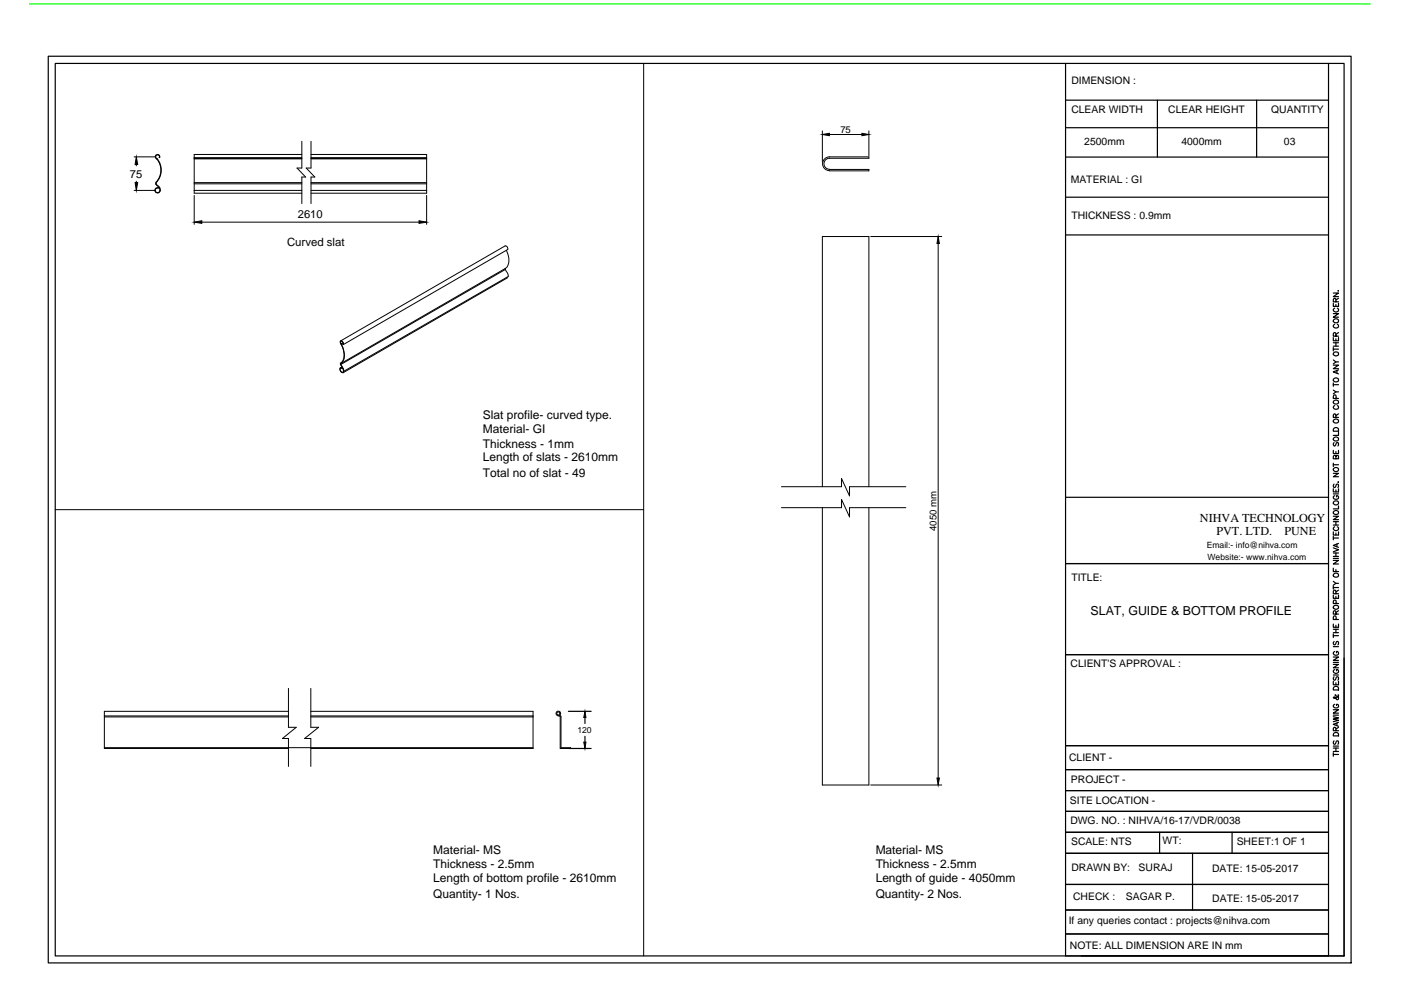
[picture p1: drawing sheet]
<svg xmlns="http://www.w3.org/2000/svg" width="297mm" height="210mm" viewBox="0 0 297 210" stroke-linecap="round" stroke-linejoin="round" font-family="sans-serif">
<!-- layer: 0 -->
<g fill="none" stroke="#000" stroke-width=".25">
<path d="M10.2 11.9h276.3v192.3h-276.3zM11.7 13.4h273.3v189.3h-273.3zM225.9 13.4v189.3h55.8v-189.3M225.9 21.2h55.8M225.9 33.3h55.8M225.9 27.1h55.8M245.4 21.2v12.1M266.4 21.2v12.1M225.9 41.8h55.8M225.9 49.8h55.8M282.7 77.4h1.1l-1.1 .8h1.1M282.7 71.6v.6h1.1v-.6"/>
<path d="M282.7 66.5h1.1l-1.1 .8h1.1M282.7 64.3v.7h1.1v-.7M282.7 62.1h1.1l-1.1 .8h1.1M282.7 73.7v.7M282.7 76.3l.5 .4M282.7 74h1.1M282.7 73.4h1.1M282.7 72.7h1.1M282.9 74.7a.54 .54 0 0 1 .6-.1 .54 .54 0 0 1 .2 .7 .54 .54 0 0 1-.6 .1 .54 .54 0 0 1-.3-.6zM283 68.7a.41 .41 0 0 0-.3 .5 .41 .41 0 0 0 .4 .3 .45 .45 0 0 0 .6-.1 .45 .45 0 0 0-.2-.7M283 65.3a.41 .41 0 0 0-.3 .5 .41 .41 0 0 0 .4 .4 .45 .45 0 0 0 .6-.2 .45 .45 0 0 0-.2-.7M283.2 71.3v-.7h-.4l-.1 .7h1.1"/>
<path d="M283.2 64v-.6l-.3-.2-.2 .3v.5h1.1M283.2 64.5v.5M283.2 71.8v.4M283.2 72.7v.7M283.4 78.6v.5M283.7 61.7h.1M283.8 78.4l-1.1 .5 1.1 .4M283.8 76.7h-.6l-.5 .5M283.8 70.5l-.6 .4M283.8 63.2l-.6 .4M282.7 95.5v.7h1.1v-.7M282.7 81.2v.7"/>
<path d="M282.7 98.2v.7M282.7 98.5h1.1M282.7 82.7l.5 .4M282.7 81.6h1.1M282.8 92.9a.52 .52 0 0 1 .7-.2 .52 .52 0 0 1 .2 .7 .54 .54 0 0 1-.7 .1 .54 .54 0 0 1-.2-.6zM282.8 90.9a.59 .59 0 0 1 1 .1v.4h-1.1zM282.8 89.1a.52 .52 0 0 1 .7-.2 .52 .52 0 0 1 .2 .7 .54 .54 0 0 1-.7 .1 .54 .54 0 0 1-.2-.6zM282.8 85a.52 .52 0 0 1 .7-.1 .52 .52 0 0 1 .2 .7 .54 .54 0 0 1-.7 0 .54 .54 0 0 1-.2-.6zM282.8 80.3a.52 .52 0 0 1 .7-.1 .52 .52 0 0 1 .2 .7 .54 .54 0 0 1-.7 0 .54 .54 0 0 1-.2-.6zM282.9 93.8l-.2 .3 .2 .5 .2-.1 .4-.7h.2l.1 .3-.1 .5M283 86a.39 .39 0 0 0-.3 .4 .39 .39 0 0 0 .4 .4 .46 .46 0 0 0 .6-.2 .46 .46 0 0 0 0-.6h-.2M283.2 96.8l.1-.2h.4l.1 .7h-1.1v-.5l.2-.3 .3 .1v.7"/>
<path d="M283.2 88.5v-.6l-.3-.2-.2 .3v.5h1.1M283.2 95.7v.5M283.3 84.5l-.1-.7-.3-.1-.2 .3v.5h1.1M283.8 91.7v.6h-1.1M283.8 83.1h-.6l-.5 .4M283.8 87.7l-.6 .4M225.9 119.5h55.8M225.9 105.4h55.8M282.7 118.8h1.1l-1.1 .8h1.1M282.7 116.1l1.1 .5-1.1 .4M282.7 112.8v.6h1.1v-.6M282.7 109.5h1.1l-1.1 .7h1.1"/>
<path d="M282.7 103.6v.7h1.1v-.7M282.7 100.4h1.1l-1.1 .7h1.1M282.7 113.7v.8M282.7 118.4h1.1M282.7 118h1.1M282.7 117.2h1.1M282.7 114.1h1.1M282.7 111.3h1.1M282.7 110.6h1.1M282.7 104.7h1.1M282.8 108.4a.52 .52 0 0 1 .7-.1 .52 .52 0 0 1 .2 .7 .54 .54 0 0 1-.7 .1 .54 .54 0 0 1-.2-.7zM282.9 102.6l-.2 .3 .2 .5 .2-.1 .4-.7h.2l.1 .3-.1 .5"/>
<path d="M283 111.7a.41 .41 0 0 0-.3 .5 .41 .41 0 0 0 .4 .3 .45 .45 0 0 0 .6-.2 .45 .45 0 0 0-.2-.6M283 105.1a.39 .39 0 0 0-.3 .4 .39 .39 0 0 0 .4 .4 .46 .46 0 0 0 .6-.2 .46 .46 0 0 0 0-.6h-.3v.3M283.2 103.9v.4M283.2 110.6v.7M283.2 113v.4M283.2 117.2v.8M283.4 115.3v.6M283.7 102.1v.2zM283.8 115.2l-1.1 .4 1.1 .5M283.8 107.3v.6h-1.1M281.7 138.8h-55.8h55.8M282.7 139.3h1.1l-1.1 .7h1.1"/>
<path d="M282.7 132.3v.7h1.1v-.7M282.7 126.2v.7h1.1v-.7M282.7 120.5v.7h1.1M282.7 124.2v.7M282.7 134.4v.8M282.7 137.1h1.1M282.7 134.8h1.1M282.7 134.1h1.1M282.7 133.4h1.1M282.7 124.6h1.1M282.7 123.3l.5 .4M282.9 136l-.2 .3 .2 .4 .3-.1 .3-.6h.2l.1 .3-.1 .4"/>
<path d="M282.9 128.4a.54 .54 0 0 1 .6 0 .54 .54 0 0 1 .2 .6 .54 .54 0 0 1-.6 .2 .54 .54 0 0 1-.3-.6zM283 138.1a.41 .41 0 0 0-.3 .5 .41 .41 0 0 0 .4 .3 .45 .45 0 0 0 .6-.2 .45 .45 0 0 0-.2-.6h-.1v.3M283.2 130.2v-.6l-.4-.1-.1 .7h1.1M283.2 125.9v-.6l-.4-.1-.1 .7h1.1M283.2 120.8v.4M283.2 126.4v.5M283.2 132.6v.4M283.2 133.4v.7M283.3 131.3l-.1-.7h-.4l-.1 .7h1.1M283.3 128l-.1-.7h-.4l-.1 .7h1.1M283.8 123.7h-.6l-.5 .4M283.8 129.5l-.6 .4"/>
<path d="M283.8 125.1l-.6 .4M285 139.5v63.2h-55.8M120.5 150.8h4.8M120.5 158.7h4.8M124 152.1v1.3M124 156.1v1.2M225.9 158.1h55.8M282.7 152l1.1 .2-1.1 .3 1.1 .2-1.1 .3M282.7 150.5h1.1l-1.1 .7h1.1M282.7 144.5v.7h1.1v-.7M282.7 140.9h1.1l-1.1 .7h1.1M282.7 160h1.1"/>
<path d="M282.7 159.6v.7M282.7 159.3h1.1M282.7 158.6h1.1M282.7 158.2h1.1M282.7 151.6h1.1M282.7 143.1h1.1M282.7 140.4h1.1M282.8 155.5a.58 .58 0 0 1 .7-.1 .58 .58 0 0 1 .3 .6h-1.1zM282.8 145.7a.59 .59 0 0 1 1 .2v.4h-1.1zM282.9 157.1l-.2 .2 .2 .5 .2-.1 .4-.6h.2l.1 .2-.1 .5M282.9 143.5l-.2 .2 .2 .5 .2-.1 .4-.6h.2l.1 .2-.1 .5M283 149.3a.39 .39 0 0 0-.3 .5 .39 .39 0 0 0 .4 .3 .46 .46 0 0 0 .6-.1 .46 .46 0 0 0 0-.6l-.3-.1v.3"/>
<path d="M283 142a.41 .41 0 0 0-.3 .4 .41 .41 0 0 0 .4 .4 .45 .45 0 0 0 .6-.2 .45 .45 0 0 0-.2-.6h-.1v.2M283.2 147.3l-.1 .1a.66 .66 0 0 1 .6 .9h-.3l-.4-.5-.3 .1 .2 .2 .4-.2 .4-.2v-.4M283.2 154.9v-.6l-.4-.1-.1 .7h1.1M283.2 144.8v.4M283.2 158.6v.7M283.4 153.3v.5M283.8 153.1l-1.1 .5 1.1 .4M283.8 154.2l-.6 .4M225.9 163.2h55.8M225.9 167.6h55.8M225.9 172h55.8M245.9 176.5v4.4"/>
<path d="M261.2 176.5v4.4M281.7 176.5h-55.8h55.8M225.9 180.9h55.8M225.9 187.5h55.8M225.9 192.9h55.8M225.9 198h55.8M252.8 180.9v12"/>
<circle cx="283.2" cy="68" r=".52"/>
<circle cx="283.2" cy="99.6" r=".51"/>
<circle cx="283.2" cy="106.6" r=".51"/>
<circle cx="283.2" cy="121.9" r=".52"/>
</g>
<g fill="none" stroke="#000" stroke-width=".21">
<path d="M136.5 13.4v189.3M28.4 33.3h4.5M28.9 34.9v.3M28.9 38.4v.3M33 39.1l.7 .6 .2 .7M33.1 38.7v.3M33.1 39l.8 .9 .1 .5M33.2 33.6a3.8 3.8 0 0 1-.1 5.1M33.3 33.7a3.7 3.7 0 0 1-.2 4.9M33.6 39.8v.1a.49 .49 0 0 0-.7 .3 .49 .49 0 0 0 .5 .6 .49 .49 0 0 0 .5-.4M33.6 39.8a.57 .57 0 0 0-.7 .4 .57 .57 0 0 0 .4 .7 .57 .57 0 0 0 .7-.5M33.7 33.4h.2a.5 .5 0 0 0-.4-.6 .5 .5 0 0 0-.6 .3 .5 .5 0 0 0 .3 .6"/>
<path d="M33.8 33.4a.4 .4 0 0 0-.2-.5 .4 .4 0 0 0-.5 .2 .4 .4 0 0 0 .1 .5M41.2 39v1.4M41.2 38.7h22.8M41.2 33.7h22.8M41.2 39h22.8M41.2 33.4h22.8M41.2 33.6h22.8M64 32.8h-22.8v6.2M64 30v5.6h-1l1.8 1.9h-.8v5.7M65.9 32.8h24.6v6.2M65.9 38.7h24.6M65.9 33.7h24.6"/>
<path d="M65.9 39h24.6M65.9 33.4h24.6M65.9 33.6h24.6M65.9 30v5.6h-1l1.8 1.9h-.8v5.7M90.5 39v1.4M174.4 27.8v6.6M175.8 33.3h8.4v.3h-8.4M175.8 35.9h8.4v.3h-8.4M175.8 28.5h6.9M175.9 33.3a1.46 1.46 0 0 0-1.5 1.4 1.46 1.46 0 0 0 1.5 1.5M175.9 33.6a1.16 1.16 0 0 0-1.2 1.1 1.16 1.16 0 0 0 1.2 1.2M184.2 27.8v5.2"/>
<path d="M28.4 40.4h4.5M41.2 40.4v.6h22.8M41.2 41.4v6.2M41.2 40.4h22.8M42.8 47.1h46M65.9 40.4h24.6M90.5 40.4v.6h-24.6M90.5 41.4v6.2M107.1 57.1l.5 .9 .2 .6-34.9 20.1M107.1 56.9v.2M107.1 56.9l-34.8 20.2M107.1 57.1l-34.9 20.2"/>
<path d="M107.4 53.1v.1a2.9 2.9 0 0 1-.3 3.7M107.6 58.9l-34.8 20.1M184.6 50.2h15.1M198.9 51.6v113.4M72.2 72.3l34.9-20.2a.56 .56 0 0 1 .5 .8l-34.8 20.2M72.2 77.3l.6 .9 .1 .5M72.3 73a.4 .4 0 0 1-.2-.4 .4 .4 0 0 1 .3-.4l.4 .5v.4M72.3 77.1l-.1 .2M72.3 72.9v.2a3.1 3.1 0 0 1-.1 4l.6 1.3a.34 .34 0 0 1-.1 .6 .34 .34 0 0 1-.5-.4 .32 .32 0 0 1-.1-.3 .32 .32 0 0 1 .3-.3l.2 .2M72.3 72.9l.1 .1M72.4 73l.1 .3a3.1 3.1 0 0 1-.2 3.8M72.5 77.8l-.3 .2"/>
<path d="M72.6 78.1a.33 .33 0 0 0-.5-.1 .33 .33 0 0 0 0 .6 .45 .45 0 0 0 .3 .4 .45 .45 0 0 0 .5-.1v-.2M72.6 78.1v.1M72.7 78.1h-.1M72.7 72.7l-.4 .2a.3 .3 0 0 1-.1-.3 .3 .3 0 0 1 .2-.3l.4 .8M72.7 78.1l-.1 .1M72.8 72.8l-.4 .2M11.7 108.1h124.8M165.7 103.2h12.7v-1.7l1.7 3.6v-1.9h12M165.7 107.6h12.7v-1.7l1.7 3.7v-2h12M174.4 103.2v-53h9.8v53M174.4 107.6v58.8h9.8v-58.8M22.1 151.8h39.1"/>
<path d="M22.1 152h39.1M22.1 158.5h90.9M61.2 150.8h-39.1v7.9h39.1M61.2 146v8.2h1.6l-2.9 2.4h1.3v5.9M65.9 150.8h47.1v7.9h-47.1M65.9 151.8h47.1M65.9 152h47.1M65.9 146v8.2h1.6l-2.9 2.4h1.3v5.9M118.3 151.8l.5 .2M118.3 151.6a.43 .43 0 0 1 .6 .4M118.6 151.4l.2 .1M118.7 151.4l-.1-.4h-.4l-.1 .4 .3 .2"/>
<path d="M118.8 152v6.7h2.2v-.2h-2.1v-6.5M118.8 151.5a.49 .49 0 0 0-.3-.7 .49 .49 0 0 0-.6 .4 .49 .49 0 0 0 .5 .6M184.6 166.4h15.1"/>
</g>
<path d="M28.9 33.3l.3 1.6h-.6zM28.6 38.7h.6l-.3 1.7zM174.4 28.5l1.4-.2v.5zM182.7 28.3l1.5 .2-1.5 .3zM41.2 47.1l1.6-.3v.6zM88.8 46.8l1.7 .3-1.7 .3zM198.9 50.2l.3 1.4h-.5zM124 150.8l.2 1.3h-.4zM123.8 157.3h.4l-.2 1.4zM198.7 165h.5l-.3 1.4z" fill="#000" stroke="#000" stroke-width=".21"/>
<path d="M6.2 .8h284.3" fill="none" stroke="#0f0" stroke-width=".25"/>
<g font-size="2.6">
<text x="254.4" y="110.7">NIHVA TECHNOLOGY</text>
<text x="257.9" y="113.4">PVT. LTD.</text>
<text x="272.3" y="113.4">PUNE</text>
<text x="231.2" y="130.5">SLAT, GUIDE &amp; BOTTOM PROFILE</text>
</g>
<g font-size="2.5">
<text x="102.4" y="88.9">Slat profile- curved type.</text>
<text x="102.4" y="94.9">Thickness - 1mm</text>
<text x="102.4" y="91.8">Material- GI</text>
<text x="102.4" y="97.8">Length of slats - 2610mm</text>
<text x="102.4" y="101.2">Total no of slat - 49</text>
<text x="91.8" y="184.1">Thickness - 2.5mm</text>
<text x="91.8" y="181">Material- MS</text>
<text x="185.7" y="184.1">Thickness - 2.5mm</text>
<text x="185.7" y="181">Material- MS</text>
<text x="91.8" y="186.9">Length of bottom profile - 2610mm</text>
<text x="91.8" y="190.4">Quantity- 1 Nos.</text>
<text x="185.7" y="186.9">Length of guide - 4050mm</text>
<text x="185.7" y="190.4">Quantity- 2 Nos.</text>
</g>
<g font-size="2.4">
<text x="27.5" y="37.7">75</text>
<text x="63.1" y="46.3">2610</text>
<text x="60.9" y="52.1">Curved slat</text>
</g>
<g font-size="2.2">
<text x="227.1" y="17.9">DIMENSION :</text>
<text x="227.1" y="23.9">CLEAR WIDTH</text>
<text x="247.7" y="23.9">CLEAR HEIGHT</text>
<text x="269.5" y="23.9">QUANTITY</text>
<text x="229.9" y="30.8">2500mm</text>
<text x="250.5" y="30.8">4000mm</text>
<text x="272.2" y="30.8">03</text>
<text x="227" y="38.9">MATERIAL : GI</text>
<text x="227.1" y="46.4">THICKNESS : 0.9mm</text>
<text x="227.1" y="123.1">TITLE:</text>
<text x="227" y="141.5">CLIENT'S APPROVAL :</text>
<text x="226.7" y="161.3">CLIENT -</text>
<text x="227.1" y="166.1">PROJECT -</text>
<text x="226.9" y="170.4">SITE LOCATION -</text>
<text x="226.9" y="174.7">DWG. NO. : NIHVA/16-17/VDR/0038</text>
<text x="227.1" y="179.1">SCALE: NTS</text>
<text x="246.5" y="179">WT:</text>
<text x="262.2" y="179.1">SHEET:1 OF 1</text>
<text x="227.1" y="184.6">DRAWN BY:</text>
<text x="241.4" y="184.8">SURAJ</text>
<text x="257" y="184.8">DATE: 15-05-2017</text>
<text x="227.5" y="190.9">CHECK :</text>
<text x="238.7" y="190.8">SAGAR P.</text>
<text x="257" y="191.2">DATE: 15-05-2017</text>
<text x="226.6" y="195.9">If any queries contact : projects@nihva.com</text>
<text x="226.9" y="201.2">NOTE: ALL DIMENSION ARE IN mm</text>
</g>
<g font-size="2">
<text x="178.2" y="28.1">75</text>
<text x="198.5" y="112.6" transform="rotate(-90 198.5 112.6)">4050 mm</text>
</g>
<g font-size="1.8">
<text x="255.8" y="116.1">Email:- info@nihva.com</text>
<text x="256" y="118.8">Website:- www.nihva.com</text>
<text x="122.4" y="155.4">120</text>
</g>
</svg>
